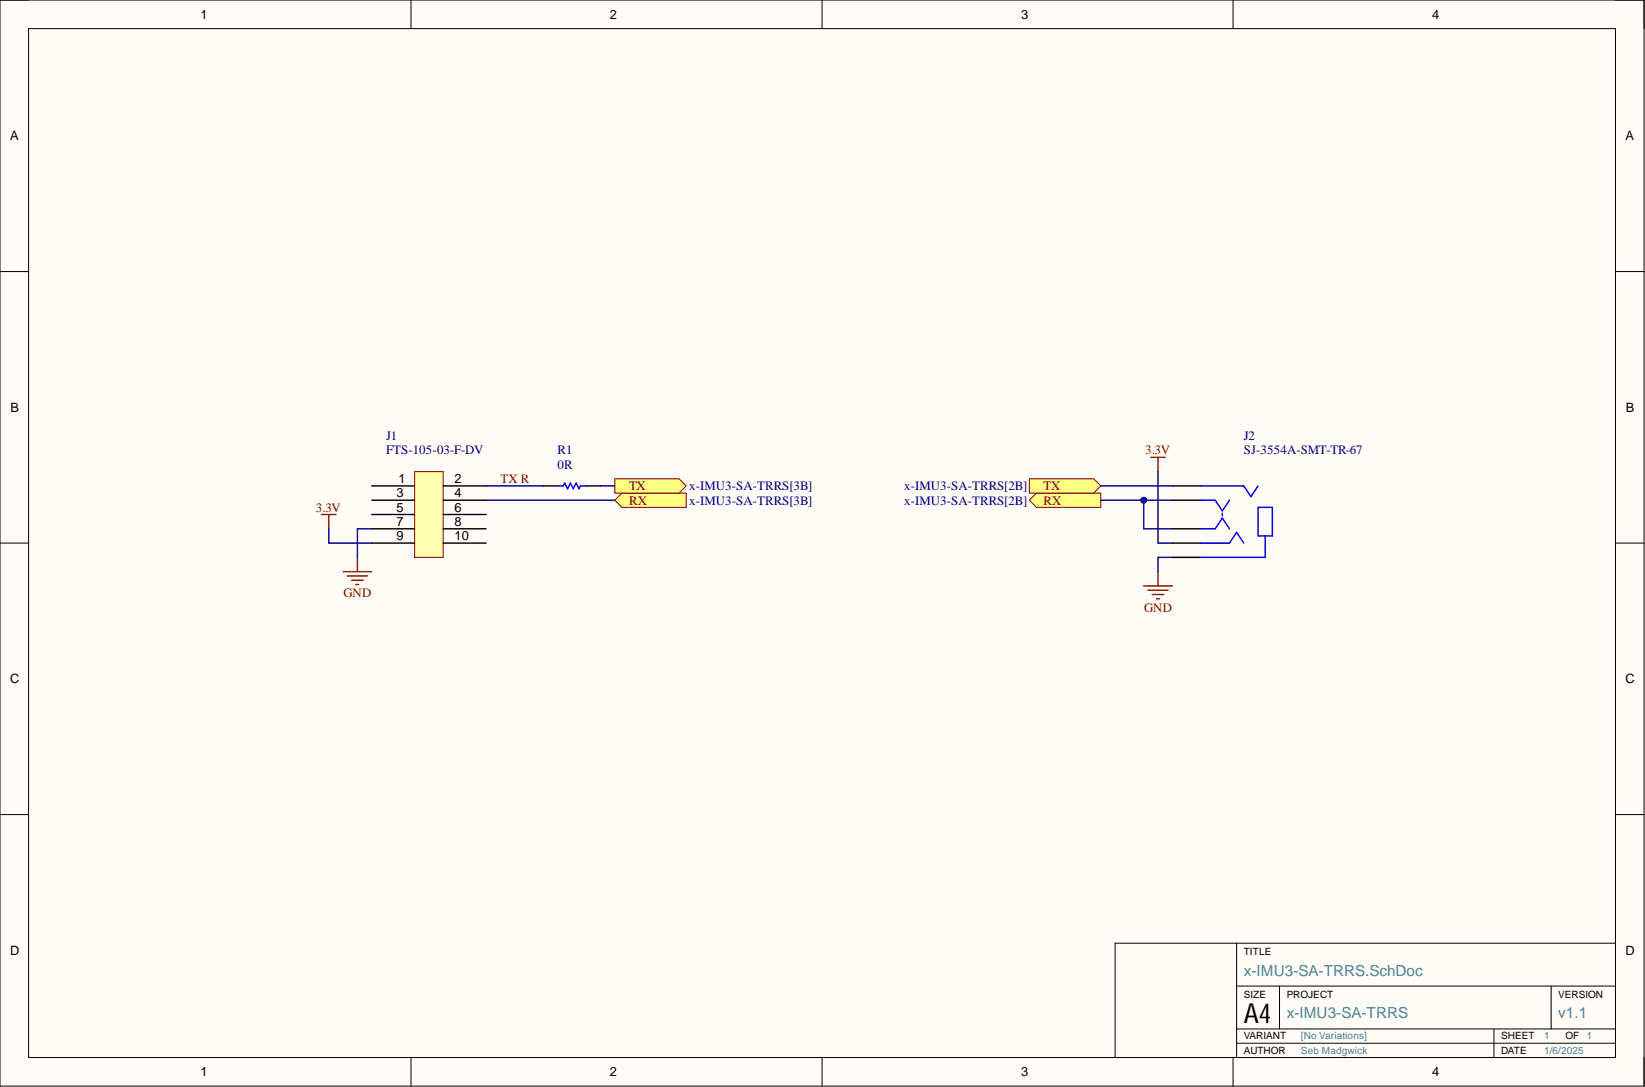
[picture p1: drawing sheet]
<svg xmlns="http://www.w3.org/2000/svg" width="292mm" height="193mm" viewBox="0 0 292 193" stroke-linecap="round" stroke-linejoin="round" font-family="sans-serif">
<g fill="#fffcf8">
<path d="M0 0h291.9v192.8h-291.9z" fill-rule="evenodd"/>
<path d="M5.1 5.1h281.8v182.6h-281.8z" fill-rule="evenodd"/>
</g>
<g fill="none" stroke="#000" stroke-width=".18">
<path d="M0 0h291.9v192.8h-291.9zM5.1 5.1h281.8v182.6h-281.8zM73 0v5.1M146 0v5.1M219 0v5.1M0 48.2h5.1M286.9 48.2h5M0 96.4h5.1M286.9 96.4h5M0 144.6h5.1M286.9 144.6h5M219.6 167.4v20.3"/>
<path d="M219.6 175.1h67.3M227.2 175.1v7.6M275.4 175.1v7.6M286.9 167.4h-88.9v20.3M73 187.7v5.1M146 187.7v5.1M219 187.7v5.1M219.6 182.7h67.3M219.6 185.2h67.3M265.3 182.7v5"/>
</g>
<path d="M208.2 98.9h5M208.2 88.8h5M208.2 96.4h5M208.2 86.3h5M208.2 93.9h5" fill="none" stroke="#000" stroke-width=".25"/>
<path d="M213.2 96.4h5.1l1.3-1.9 1.3 1.9M213.2 88.8h2.6l1.2 1.9 1.3-1.9M213.2 86.3h7.7l1.2 1.9 1.3-1.9M213.2 93.9h2.6l1.2-1.9 1.3 1.9M217 91.1v.5M223.4 90.1h2.5v5h-2.5zM224.7 95.1v3.8h-11.5" fill="none" stroke="#00f" stroke-width=".25"/>
<path d="M73.6 83.7h5.1v15.2h-5.1z" fill-rule="evenodd" fill="#ffffb0"/>
<path d="M73.6 83.7h5.1v15.2h-5.1z" fill="none" stroke="#800000" stroke-width=".18"/>
<path d="M66 86.3h7.6M66 88.8h7.6M66 91.3h7.6M66 93.9h7.6M66 96.4h7.6M78.7 86.3h7.6M78.7 88.8h7.6M78.7 91.3h7.6M78.7 93.9h7.6M78.7 96.4h7.6" fill="none" stroke="#000" stroke-width=".25"/>
<path d="M63.5 98.9v2.6M60.9 101.5h5.1M61.7 102.2h3.5M62.4 103h2.1M63.2 103.8h.5M203.1 104h5.1M203.8 104.8h3.6M204.6 105.5h2M205.4 106.3h.5M205.6 101.5v2.5" fill="none" stroke="#800000" stroke-width=".25"/>
<path d="M109.2 88.8l1.2-1.3h11.5v2.6h-11.5z" fill-rule="evenodd" fill="#ffff80"/>
<path d="M109.2 88.8l1.2-1.3h11.5v2.6h-11.5z" fill="none" stroke="#800000" stroke-width=".18"/>
<path d="M109.2 85h11.4l1.3 1.3-1.3 1.2h-11.4z" fill-rule="evenodd" fill="#ffff80"/>
<path d="M109.2 85h11.4l1.3 1.3-1.3 1.2h-11.4z" fill="none" stroke="#800000" stroke-width=".18"/>
<path d="M182.8 88.8l1.2-1.3h11.5v2.6h-11.5z" fill-rule="evenodd" fill="#ffff80"/>
<path d="M182.8 88.8l1.2-1.3h11.5v2.6h-11.5z" fill="none" stroke="#800000" stroke-width=".18"/>
<path d="M182.8 85h11.4l1.3 1.3-1.3 1.2h-11.4z" fill-rule="evenodd" fill="#ffff80"/>
<path d="M182.8 85h11.4l1.3 1.3-1.3 1.2h-11.4z" fill="none" stroke="#800000" stroke-width=".18"/>
<path d="M57.1 91.3h2.6M58.4 91.3v2.6M204.4 81.2h2.5M205.6 81.2v2.5" fill="none" stroke="#800000" stroke-width=".25"/>
<path d="M96.5 86.3h2.5M104.1 86.3h2.5" fill="none" stroke="#000" stroke-width=".25"/>
<path d="M99 86.3h1l.3-.5 .5 1 .5-1 .5 1 .5-1 .5 1 .3-.5h1" fill="none" stroke="#00f" stroke-width=".25"/>
<path d="M66 93.9h-2.5v5M203.1 88.8v5.1h5.1M208.2 98.9h-2.6v2.6" fill="none" stroke="#000080" stroke-width=".25"/>
<circle cx="203.1" cy="88.8" r=".51" fill="#000080"/>
<circle cx="203.1" cy="88.8" r=".51" fill="none" stroke="#000080" stroke-width=".18"/>
<path d="M195.5 88.8h12.7M195.5 86.3h12.7M205.6 83.7v12.7h2.6" fill="none" stroke="#000080" stroke-width=".25"/>
<circle cx="203.1" cy="88.8" r=".51" fill="#000080"/>
<circle cx="203.1" cy="88.8" r=".51" fill="none" stroke="#000080" stroke-width=".18"/>
<path d="M58.4 93.9v2.5h7.6M86.3 86.3h10.2M86.3 88.8h22.9M106.6 86.3h2.6" fill="none" stroke="#000080" stroke-width=".25"/>
<text font-size="4.9" x="220.9" y="181.6">A4</text>
<g font-size="2.7" fill="#45818e">
<text x="220.9" y="173.2">x-IMU3-SA-TRRS.SchDoc</text>
<text x="228.5" y="180.8">x-IMU3-SA-TRRS</text>
<text x="276.7" y="180.8">v1.1</text>
</g>
<g font-size="2.3">
<text x="35.6" y="3.3">1</text>
<text x="108.3" y="3.3">2</text>
<text x="181.3" y="3.3">3</text>
<text x="254.3" y="3.3">4</text>
<text x="1.8" y="24.9">A</text>
<text x="288.6" y="24.9">A</text>
<text x="1.9" y="73.1">B</text>
<text x="288.7" y="73.1">B</text>
<text x="70.4" y="88.3">3</text>
<text x="70.7" y="85.8">1</text>
<text x="80.7" y="85.8">2</text>
<text x="80.7" y="88.3">4</text>
<text x="70.4" y="90.8">5</text>
<text x="70.4" y="93.4">7</text>
<text x="70.4" y="95.9">9</text>
<text x="80.7" y="90.8">6</text>
<text x="80.7" y="93.4">8</text>
<text x="80.7" y="95.9">10</text>
<text x="1.8" y="121.3">C</text>
<text x="288.6" y="121.3">C</text>
<text x="1.8" y="169.5">D</text>
<text x="288.6" y="169.5">D</text>
<text x="35.6" y="191">1</text>
<text x="108.3" y="191">2</text>
<text x="181.3" y="191">3</text>
<text x="254.3" y="191">4</text>
</g>
<g font-size="2.3" fill="#000080">
<text x="68.5" y="78.1">J1</text>
<text x="68.5" y="80.7">FTS-105-03-F-DV</text>
<text x="99" y="80.7">R1</text>
<text x="99" y="83.2">0R</text>
<text x="220.9" y="78.1">J2</text>
<text x="220.9" y="80.7">SJ-3554A-SMT-TR-67</text>
<text x="122.4" y="89.6">x-IMU3-SA-TRRS[3B]</text>
<text x="122.4" y="87">x-IMU3-SA-TRRS[3B]</text>
<text x="160.5" y="89.6">x-IMU3-SA-TRRS[2B]</text>
<text x="160.5" y="87">x-IMU3-SA-TRRS[2B]</text>
</g>
<g font-size="2.3" fill="#800000">
<text x="203.3" y="80.7">3.3V</text>
<text x="88.9" y="85.8">TX R</text>
<text x="111.7" y="89.6">RX</text>
<text x="111.7" y="87">TX</text>
<text x="185.3" y="89.6">RX</text>
<text x="185.3" y="87">TX</text>
<text x="56.1" y="90.8">3.3V</text>
<text x="61" y="106.1">GND</text>
<text x="203.2" y="108.6">GND</text>
</g>
<g font-size="1.8">
<text x="220.9" y="169.6">TITLE</text>
<text x="220.9" y="177.2">SIZE</text>
<text x="228.5" y="177.2">PROJECT</text>
<text x="276.7" y="177.2">VERSION</text>
<text x="220.9" y="184.5">VARIANT</text>
<text x="266.6" y="184.5">SHEET</text>
<text x="278" y="184.5">OF</text>
<text x="220.9" y="187.1">AUTHOR</text>
<text x="266.6" y="187.1">DATE</text>
</g>
<g font-size="1.8" fill="#45818e">
<text x="231" y="184.5">[No Variations]</text>
<text x="274.2" y="184.5">1</text>
<text x="281.8" y="184.5">1</text>
<text x="231" y="187.1">Seb Madgwick</text>
<text x="274.2" y="187.1">1/6/2025</text>
</g>
</svg>
